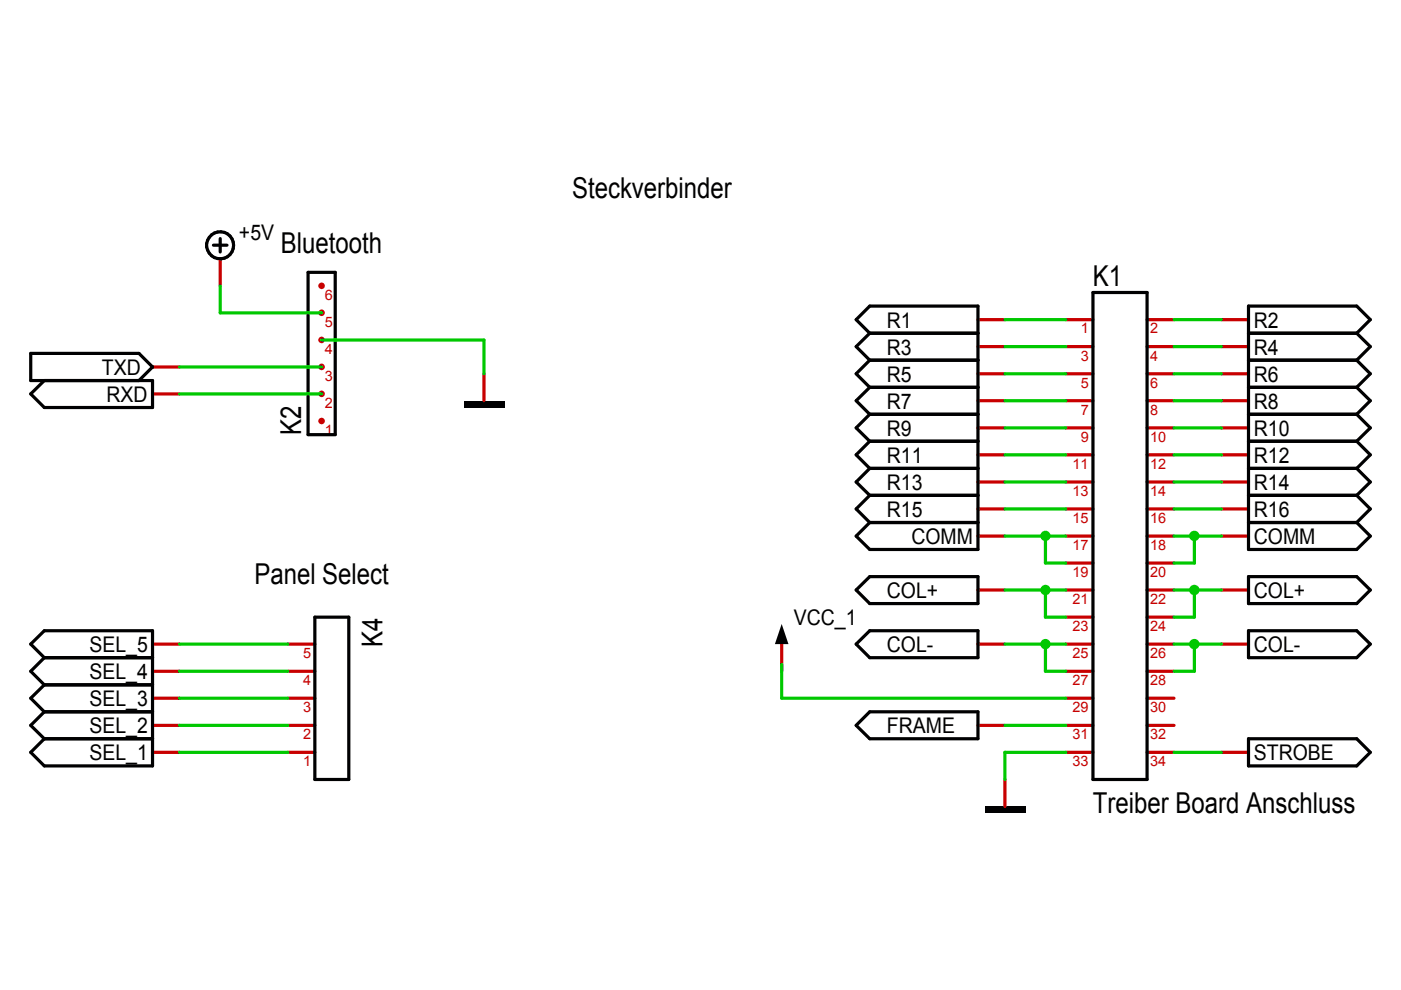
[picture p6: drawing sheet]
<svg xmlns="http://www.w3.org/2000/svg" width="297mm" height="210mm" viewBox="0 0 297 210" stroke-linecap="round" stroke-linejoin="round" font-family="sans-serif">
<path d="M32.3 77.8h5.8M32.3 83.5h5.8M32.3 136.6h5.8M32.3 142.3h5.8M32.3 148h5.8M32.3 153.8h5.8M32.3 159.5h5.8" fill="none" stroke="#c80000" stroke-width=".68"/>
<path d="M9.4 80.7l-2.9 2.8 2.9 2.9h22.9v-5.7h-25.8v-5.8h23l2.8 2.9-2.8 2.9M9.4 139.4l-2.9-2.8 2.9-2.9h22.9v28.7h-22.9l-2.9-2.9 2.9-2.9M9.4 139.4h22.9M9.4 139.4l-2.9 2.9 2.9 2.9M9.4 145.2h22.9M9.4 145.2l-2.9 2.8 2.9 2.9M9.4 150.9h22.9M9.4 150.9l-2.9 2.9 2.9 2.8M9.4 156.6h22.9" fill="none" stroke="#000001" stroke-width=".68"/>
<path d="M98.3 85h8.6v1.4h-8.6z" fill-rule="evenodd" fill="#000001"/>
<path d="M46.7 54.9v5.7M102.6 79.2v5.8" fill="none" stroke="#c80000" stroke-width=".68"/>
<g fill="none" stroke="#000001" stroke-width=".68">
<path d="M45.3 52h2.8M46.7 50.6v2.8"/>
<circle cx="46.7" cy="52" r="2.86"/>
</g>
<g fill="#c80000">
<circle cx="68.2" cy="60.6" r=".69"/>
<circle cx="68.2" cy="66.3" r=".69"/>
<circle cx="68.2" cy="72.1" r=".69"/>
<circle cx="68.2" cy="77.8" r=".69"/>
<circle cx="68.2" cy="83.5" r=".69"/>
<circle cx="68.2" cy="89.3" r=".69"/>
</g>
<path d="M65.3 57.7h5.8v34.5h-5.8zM181.5 113.7l2.9-2.9h22.9v5.7h-22.9zM264.7 110.8h23l2.8 2.9-2.8 2.8h-23zM66.8 130.9h7.2v34.4h-7.2zM181.5 153.8l2.9-2.9h22.9v5.7h-22.9zM264.7 156.6h23l2.8 2.9-2.8 2.9h-23z" fill="none" stroke="#000001" stroke-width=".68"/>
<path d="M207.3 113.7h5.8M258.9 113.7h5.8M61 136.6h5.8M165.7 136.6v5.7M61 159.5h5.8M61 153.8h5.8M61 142.3h5.8M61 148h5.8M207.3 153.8h5.8M258.9 159.5h5.8" fill="none" stroke="#c80000" stroke-width=".68"/>
<path d="M165.7 132.3l1.5 4.3h-2.9z" fill="#000001"/>
<g fill="none" stroke="#c80000" stroke-width=".68">
<path d="M207.3 79.2h5.8M207.3 73.5h5.8M207.3 67.8h5.8M258.9 79.2h5.8M258.9 73.5h5.8M258.9 67.8h5.8M207.3 96.4h5.8M207.3 90.7h5.8M207.3 85h5.8M258.9 96.4h5.8M258.9 90.7h5.8M258.9 85h5.8"/>
<path d="M207.3 107.9h5.8M207.3 102.2h5.8M258.9 107.9h5.8M258.9 102.2h5.8M207.3 136.6h5.8M207.3 125.1h5.8M258.9 136.6h5.8M258.9 125.1h5.8"/>
</g>
<g fill="none" stroke="#000001" stroke-width=".68">
<path d="M184.4 70.7l-2.9-2.9 2.9-2.9h22.9v45.9h-22.9l-2.9-2.9 2.9-2.9M184.4 76.4h22.9M184.4 70.7h22.9M184.4 76.4l-2.9 2.8 2.9 2.9M184.4 70.7l-2.9 2.8 2.9 2.9M264.7 76.4h23M264.7 70.7h23M287.7 70.7l2.8-2.9-2.8-2.9h-23v45.9h23l2.8-2.9-2.8-2.9M287.7 76.4l2.8 2.8-2.8 2.9M287.7 70.7l2.8 2.8-2.8 2.9M184.4 99.3h22.9M184.4 93.6h22.9"/>
<path d="M184.4 87.8h22.9M184.4 82.1h22.9M184.4 99.3l-2.9 2.9 2.9 2.8M184.4 93.6l-2.9 2.8 2.9 2.9M184.4 87.8l-2.9 2.9 2.9 2.9M184.4 82.1l-2.9 2.9 2.9 2.8M264.7 99.3h23M264.7 93.6h23M264.7 87.8h23M264.7 82.1h23M287.7 99.3l2.8 2.9-2.8 2.8M287.7 93.6l2.8 2.8-2.8 2.9"/>
<path d="M287.7 87.8l2.8 2.9-2.8 2.9M287.7 82.1l2.8 2.9-2.8 2.8M184.4 105h22.9M264.7 105h23M181.5 136.6l2.9-2.9h22.9v5.7h-22.9zM181.5 125.1l2.9-2.8h22.9v5.7h-22.9zM264.7 122.3h23l2.8 2.8-2.8 2.9h-23zM264.7 133.7h23l2.8 2.9-2.8 2.8h-23z"/>
</g>
<path d="M208.8 171h8.6v1.4h-8.6z" fill-rule="evenodd" fill="#000001"/>
<g fill="none" stroke="#c80000" stroke-width=".68">
<path d="M226 79.2h5.7M226 73.5h5.7M226 67.8h5.7M243.2 79.2h5.7M243.2 73.5h5.7M243.2 67.8h5.7M226 96.4h5.7M226 90.7h5.7M226 85h5.7M243.2 96.4h5.7M243.2 90.7h5.7M243.2 85h5.7"/>
<path d="M226 119.4h5.7M226 113.7h5.7M226 107.9h5.7M226 102.2h5.7M243.2 119.4h5.7M243.2 113.7h5.7M243.2 107.9h5.7M243.2 102.2h5.7M226 136.6h5.7M226 130.9h5.7M226 125.1h5.7M243.2 136.6h5.7"/>
<path d="M243.2 130.9h5.7M243.2 125.1h5.7M226 142.3h5.7M226 159.5h5.7M226 153.8h5.7M226 148h5.7M243.2 142.3h5.7M243.2 159.5h5.7M243.2 153.8h5.7M243.2 148h5.7M213.1 165.3v5.7"/>
</g>
<path d="M231.7 62h11.5v103.3h-11.5z" fill="none" stroke="#000001" stroke-width=".68"/>
<path d="M38.1 77.8h30.1M46.7 60.6v5.7h21.5M38.1 83.5h30.1M38.1 136.6h22.9M38.1 142.3h22.9M38.1 148h22.9M38.1 153.8h22.9M38.1 159.5h22.9" fill="none" stroke="#00c800" stroke-width=".68"/>
<circle cx="253.2" cy="113.6" r="1.11" fill="#00c800"/>
<path d="M248.9 113.7h10M253.2 113.7v5.7h-4.3" fill="none" stroke="#00c800" stroke-width=".68"/>
<circle cx="221.7" cy="113.6" r="1.1" fill="#00c800"/>
<path d="M213.1 113.7h12.9M221.7 113.7v5.7h4.3M165.7 140.9v7.1h60.3M213.1 153.8h12.9M248.9 159.5h10" fill="none" stroke="#00c800" stroke-width=".68"/>
<circle cx="253.2" cy="136.6" r="1.11" fill="#00c800"/>
<path d="M258.9 136.6h-5.7v5.7h-4.3" fill="none" stroke="#00c800" stroke-width=".68"/>
<circle cx="221.7" cy="136.6" r="1.1" fill="#00c800"/>
<g fill="none" stroke="#00c800" stroke-width=".68">
<path d="M213.1 79.2h12.9M213.1 73.5h12.9M213.1 67.8h12.9M248.9 79.2h10M248.9 73.5h10M248.9 67.8h10M213.1 96.4h12.9M213.1 90.7h12.9M213.1 85h12.9M248.9 96.4h10M248.9 90.7h10M248.9 85h10"/>
<path d="M213.1 107.9h12.9M213.1 102.2h12.9M248.9 107.9h10M248.9 102.2h10M213.1 136.6h12.9M221.7 136.6v5.7h4.3M248.9 136.6h4.3"/>
</g>
<circle cx="253.2" cy="125.1" r="1.11" fill="#00c800"/>
<path d="M258.9 125.1h-5.7v5.8h-4.3" fill="none" stroke="#00c800" stroke-width=".68"/>
<circle cx="221.7" cy="125.1" r="1.1" fill="#00c800"/>
<path d="M68.2 72.1h34.4v7.1M213.1 125.1h12.9M221.7 125.1v5.8h4.3M248.9 125.1h4.3M226 159.5h-12.9v5.8" fill="none" stroke="#00c800" stroke-width=".68"/>
<g font-size="6.1" fill="#000001">
<text x="121.3" y="42">Steckverbinder</text>
<text x="59.6" y="53.6">Bluetooth</text>
<text x="231.7" y="60.6">K1</text>
<text x="63.9" y="92.2" transform="rotate(-90 63.9 92.2)">K2</text>
<text x="53.9" y="123.9">Panel Select</text>
<text x="81.1" y="137.1" transform="rotate(-90 81.1 137.1)">K4</text>
<text x="231.7" y="172.4">Treiber Board Anschluss</text>
</g>
<g font-size="4.6" fill="#000001">
<text x="50.7" y="50.8">+5V</text>
<text x="188" y="69.5">R1</text>
<text x="265.9" y="69.5">R2</text>
<text x="188" y="75.2">R3</text>
<text x="265.9" y="75.2">R4</text>
<text x="21.6" y="79.5">TXD</text>
<text x="188" y="80.9">R5</text>
<text x="265.9" y="80.9">R6</text>
<text x="22.6" y="85.2">RXD</text>
<text x="188" y="86.7">R7</text>
<text x="265.9" y="86.7">R8</text>
<text x="188" y="92.4">R9</text>
<text x="265.9" y="92.4">R10</text>
<text x="188" y="98.1">R11</text>
<text x="265.9" y="98.1">R12</text>
<text x="188" y="103.9">R13</text>
<text x="265.9" y="103.9">R14</text>
<text x="188" y="109.6">R15</text>
<text x="265.9" y="109.6">R16</text>
<text x="193.2" y="115.4">COMM</text>
<text x="265.9" y="115.4">COMM</text>
<text x="188" y="126.8">COL+</text>
<text x="265.9" y="126.8">COL+</text>
<text x="168.3" y="132.5">VCC_1</text>
<text x="19" y="138.3">SEL_5</text>
<text x="188" y="138.3">COL-</text>
<text x="265.9" y="138.3">COL-</text>
<text x="19" y="144">SEL_4</text>
<text x="19" y="149.7">SEL_3</text>
<text x="19" y="155.5">SEL_2</text>
<text x="188" y="155.5">FRAME</text>
<text x="19" y="161.2">SEL_1</text>
<text x="265.9" y="161.2">STROBE</text>
</g>
<g font-size="3" fill="#c80000">
<text x="68.9" y="63.5">6</text>
<text x="68.9" y="69.3">5</text>
<text x="229.2" y="70.7">1</text>
<text x="243.9" y="70.7">2</text>
<text x="68.9" y="75">4</text>
<text x="229.2" y="76.5">3</text>
<text x="243.9" y="76.5">4</text>
<text x="68.9" y="80.7">3</text>
<text x="229.2" y="82.2">5</text>
<text x="243.9" y="82.2">6</text>
<text x="68.9" y="86.5">2</text>
<text x="229.2" y="87.9">7</text>
<text x="243.9" y="87.9">8</text>
<text x="68.9" y="92.2">1</text>
<text x="229.2" y="93.6">9</text>
<text x="243.9" y="93.6">10</text>
<text x="227.4" y="99.4">11</text>
<text x="243.9" y="99.4">12</text>
<text x="227.4" y="105.1">13</text>
<text x="243.9" y="105.1">14</text>
<text x="227.4" y="110.8">15</text>
<text x="243.9" y="110.8">16</text>
<text x="227.4" y="116.6">17</text>
<text x="243.9" y="116.6">18</text>
<text x="227.4" y="122.3">19</text>
<text x="243.9" y="122.3">20</text>
<text x="227.4" y="128.1">21</text>
<text x="243.9" y="128.1">22</text>
<text x="227.4" y="133.8">23</text>
<text x="243.9" y="133.8">24</text>
<text x="64.3" y="139.5">5</text>
<text x="227.4" y="139.5">25</text>
<text x="243.9" y="139.5">26</text>
<text x="64.3" y="145.2">4</text>
<text x="227.4" y="145.2">27</text>
<text x="243.9" y="145.2">28</text>
<text x="64.3" y="151">3</text>
<text x="227.4" y="151">29</text>
<text x="243.9" y="151">30</text>
<text x="64.3" y="156.7">2</text>
<text x="227.4" y="156.7">31</text>
<text x="243.9" y="156.7">32</text>
<text x="64.3" y="162.5">1</text>
<text x="227.4" y="162.5">33</text>
<text x="243.9" y="162.5">34</text>
</g>
</svg>
